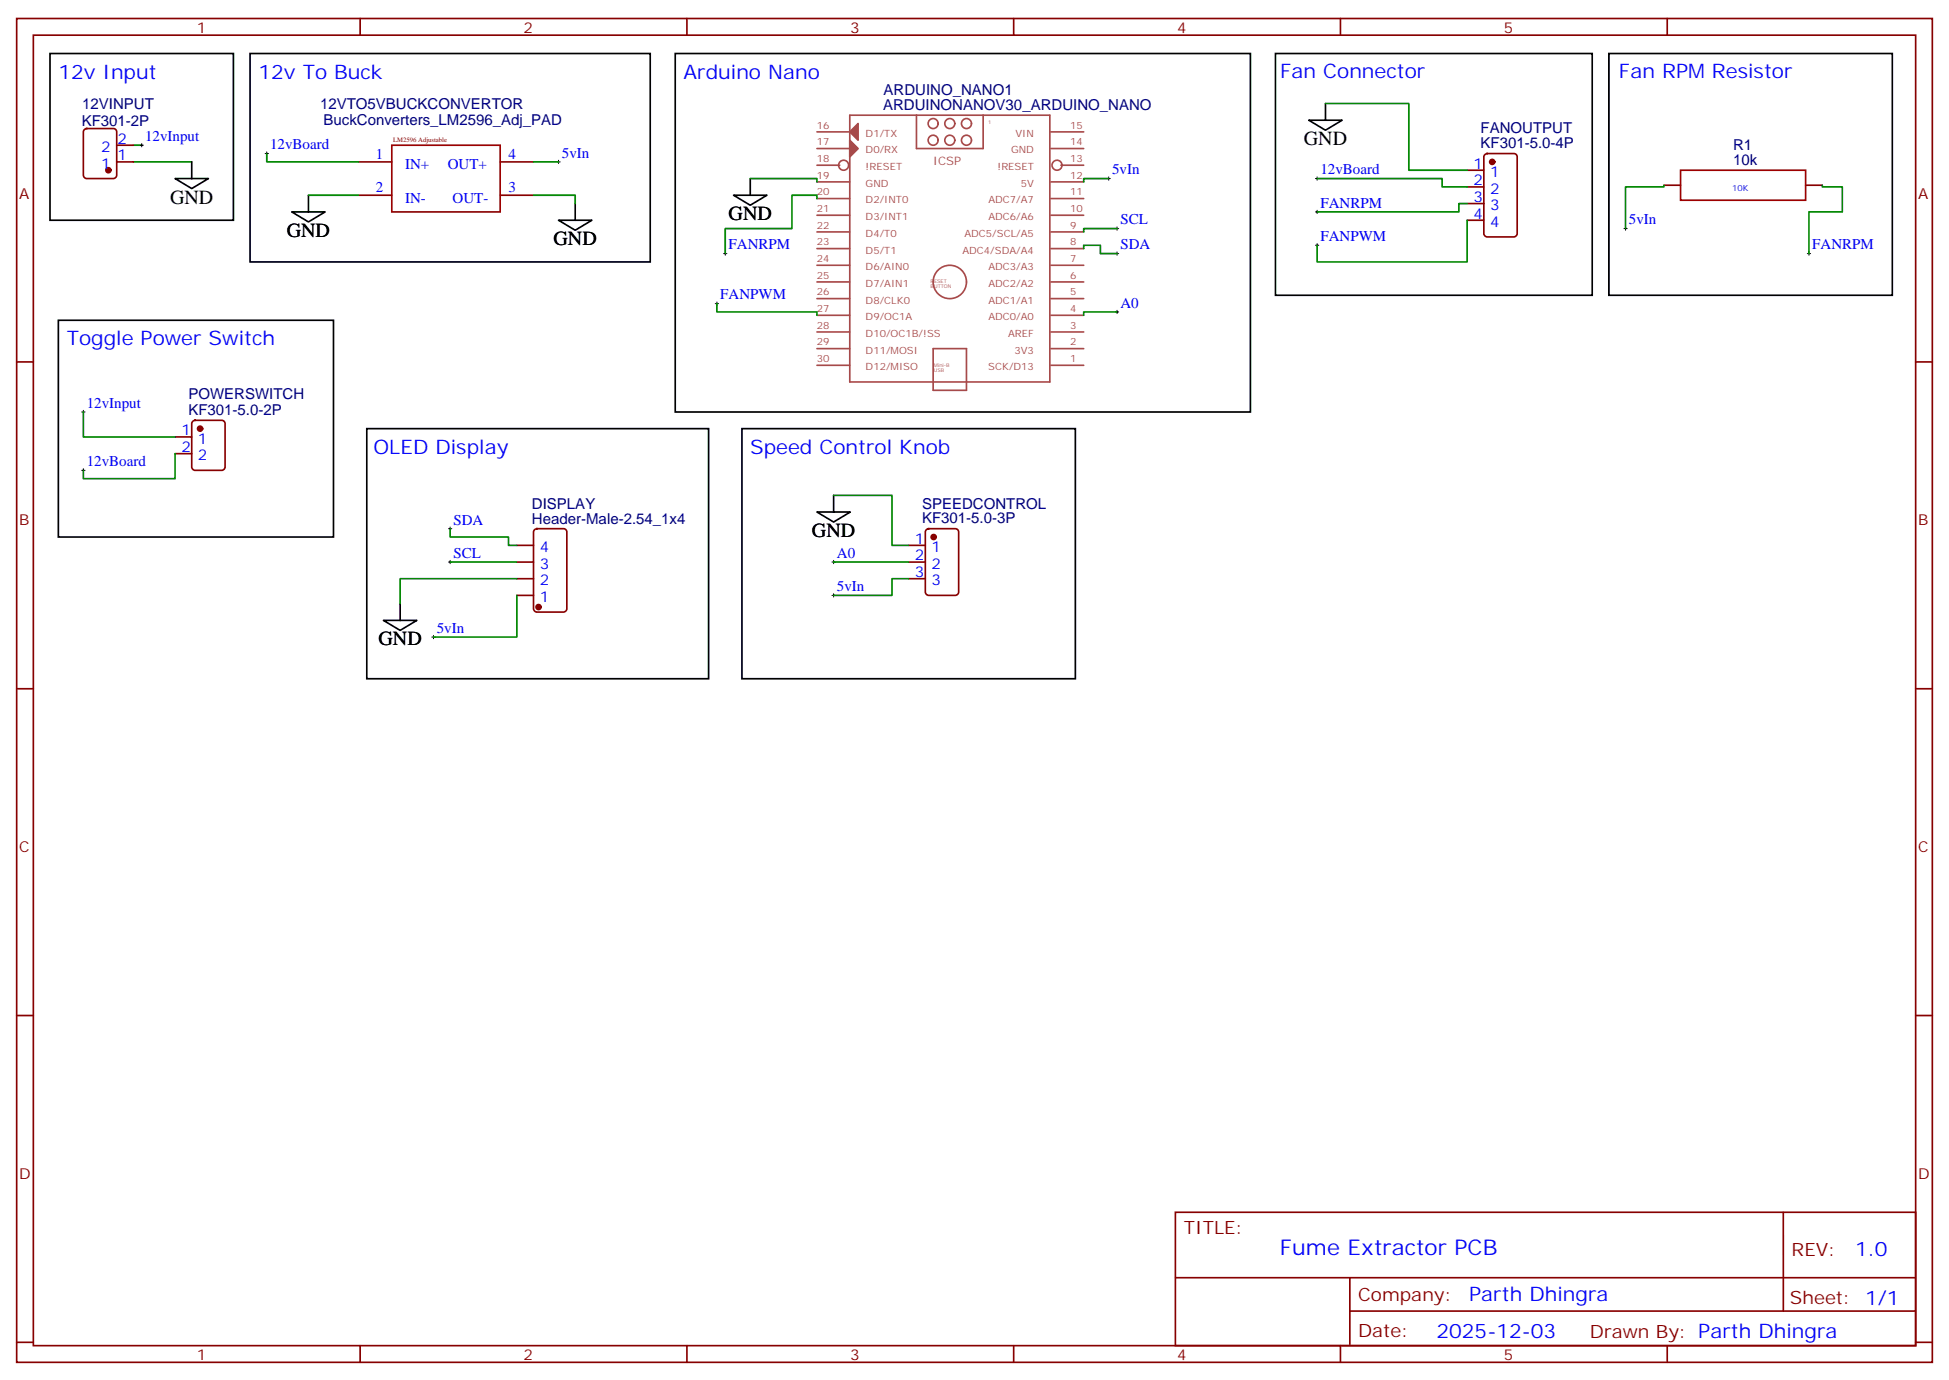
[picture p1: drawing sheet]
<svg xmlns="http://www.w3.org/2000/svg" width="412mm" height="292mm" viewBox="0 0 412 292" stroke-linecap="round" stroke-linejoin="round" font-family="sans-serif">
<g fill="none" stroke="#870000" stroke-width=".35">
<path d="M3.5 3.9h405.4v284.4h-405.4zM7.1 7.4h398.2v277.3h-398.2zM76.2 3.9v3.5M145.3 3.9v3.5M214.5 3.9v3.5M283.6 3.9v3.5M352.8 3.9v3.5M17.9 27.4l.4-.2h5.7a.71 .71 0 0 1 .7 .7v9.2a.76 .76 0 0 1-.7 .7h-5.7a.76 .76 0 0 1-.7-.7v-9.2zM24.7 34.3h3.5M24.7 30.7h3.5M75.8 34.3h7.1M105.8 34.3h7.1"/>
<path d="M310.4 36h3.6M310.4 39.5h3.6M314.2 32.7l.5-.2h5.6a.71 .71 0 0 1 .7 .7v16.2a.76 .76 0 0 1-.7 .7h-5.6a.76 .76 0 0 1-.7-.7v-16.2zM352.1 39.2h3.5M382.1 39.2h3.5M75.8 41.3h7.1M105.8 41.3h7.1M310.4 43.1h3.6M310.4 46.6h3.6M3.5 76.6h3.6M405.3 76.6h3.6M37 92.5h3.6"/>
<path d="M37 96h3.6M40.8 89.1l.5-.2h5.6a.71 .71 0 0 1 .7 .7v9.2a.76 .76 0 0 1-.7 .7h-5.6a.76 .76 0 0 1-.7-.7v-9.2zM109.4 118.9h3.5M109.4 115.4h3.5M113.1 112.1l.5-.2h5.6a.71 .71 0 0 1 .7 .7v16.2a.76 .76 0 0 1-.7 .7h-5.6a.76 .76 0 0 1-.7-.7v-16.2zM192.3 118.9h3.5M192.3 115.4h3.5M196 112.1l.5-.2h5.6a.71 .71 0 0 1 .7 .7v12.7a.76 .76 0 0 1-.7 .7h-5.6a.76 .76 0 0 1-.7-.7v-12.7zM109.4 126h3.5M109.4 122.4h3.5M192.3 122.4h3.5M3.5 145.7h3.6"/>
<path d="M405.3 145.7h3.6M3.5 214.9h3.6M405.3 214.9h3.6M248.7 256.5h156.6v28.2h-156.6zM377.3 256.5v20.9M248.7 270.4h156.5M285.6 277.4h119.6M285.6 270.4v14.1M3.5 284h3.6M76.2 284.7v3.6M145.3 284.7v3.6M214.5 284.7v3.6"/>
<path d="M283.6 284.7v3.6M352.8 284.7v3.6M405.3 284h3.6"/>
</g>
<g fill="none" stroke="#008700" stroke-width=".35">
<path d="M28.2 30.7h1.8M28.2 34.3h12.4M56.4 32.5v1.8h19.4M112.9 34.3h5.3M158.7 37.8h14.2v.7M234.6 37.8h-5.3v.7M278.7 37.8h26.5v1.7h5.2M280.5 21.9h17.6v14.1h12.3M352.1 39.2v.3h-8.1v8.9M385.6 39.2v.3h4.2v5.3h-7v8.9M65.3 41.3h10.5M112.9 41.3h8.8v1.8"/>
<path d="M172.9 42v-.7h-5.3v7.1h-14.1v5.3M229.3 52.6v-.7h3.5v1.8h3.6M236.4 48.4h-7.1v.7M310.4 43.1h-1.7v1.7h-30M310.4 46.6v8.8h-31.7v-3.5M151.7 64.2v1.8h21.2v.7M236.4 66h-7.1v.7M17.6 87.2v5.3h19.4M37 96v5.3h-19.4v-1.8M95.2 111.9v1.7h12.4v1.8h1.8M95.2 118.9h14.2M176.4 104.8h12.3v10.6h3.6"/>
<path d="M176.4 118.9h15.9M109.4 126v8.8h-17.7M109.4 122.4h-24.7v5.3M192.3 122.4h-3.6v3.6h-12.3"/>
</g>
<g fill="none" stroke="#000" stroke-width=".21">
<path d="M29.6 30.7h.7M30 30.4v.7M56.1 32.5h.7M56.4 32.1v.7M117.8 34.3h.7M118.2 33.9v.7M234.2 37.8h.7M234.6 37.4v.7M278.3 37.8h.7M278.7 37.4v.7M153.1 53.7h.7M153.5 53.3v.7"/>
<path d="M236 48.4h.7M236 53.7h.7M236.4 48v.7M236.4 53.3v.7M278.3 44.8h.7M278.3 51.9h.7M278.7 44.5v.7M278.7 51.5v.7M343.6 48.4h.7M344 48v.7M382.4 53.7h.7M382.8 53.3v.7"/>
<path d="M151.3 64.2h.7M151.7 63.9v.7M236 66h.7M236.4 65.7v.7M17.3 87.2h.7M17.3 99.5h.7M17.6 86.8v.7M17.6 99.2v.7M94.9 118.9h.7M94.9 111.9h.7M95.2 111.5v.7M95.2 118.6v.7"/>
<path d="M176 118.9h.7M176.4 118.6v.7M91.4 134.8h.7M91.7 134.4v.7M176 126h.7M176.4 125.6v.7"/>
</g>
<g fill="none" stroke="#000" stroke-width=".35">
<path d="M10.6 11.3h38.8v35.3h-38.8zM52.9 11.3h84.7v44.1h-84.7zM142.9 11.3h121.7v75.9h-121.7zM269.9 11.3h67v51.2h-67zM340.4 11.3h60v51.2h-60zM37 37.8h7.1l-3.5 2.1zM40.6 34.3v3.5M158.7 37.8v3.5M276.9 25.4h7.1l-3.5 2.2zM280.5 21.9v3.5M61.7 44.8h7.1l-3.5 2.2zM65.3 41.3v3.5"/>
<path d="M118.2 46.6h7l-3.5 2.1zM121.7 43.1v3.5M155.2 41.3h7.1l-3.6 2.1zM12.3 67.8h58.3v45.8h-58.3zM77.6 90.7h72.3v52.9h-72.3zM157 90.7h70.5v52.9h-70.5zM172.9 108.3h7l-3.5 2.2zM176.4 104.8v3.5M81.1 131.3h7.1l-3.5 2.1zM84.7 127.7v3.6"/>
</g>
<g fill="#870000" stroke="#870000" stroke-width=".35">
<circle cx="22.9" cy="36" r=".53"/>
<circle cx="315.7" cy="34.3" r=".53"/>
<circle cx="42.3" cy="90.7" r=".53"/>
<circle cx="113.9" cy="128.4" r=".53"/>
<circle cx="197.6" cy="113.6" r=".53"/>
</g>
<path d="M82.9 30.7h22.9v14.1h-22.9zM355.6 36h26.5v6.4h-26.5z" fill="none" stroke="#a10000" stroke-width=".35"/>
<g fill="none" stroke="#a64a4a" stroke-width=".35">
<path d="M172.9 31.4h6.9M172.9 35h4.8M172.9 38.5h6.9M172.9 27.9h6.9M179.8 24.4h42.3v56.4h-42.3zM193.9 24.4v7h14.1v-7M198.5 29.7a1.06 1.06 0 0 0-1.5-1 1.06 1.06 0 0 0-.3 1.8 1.06 1.06 0 0 0 1.7-.5l.1-.3M198.5 26.1a1.06 1.06 0 0 0-1.5-.9 1.06 1.06 0 0 0-.3 1.7 1.06 1.06 0 0 0 1.7-.4l.1-.4M222.4 31.4h6.9M222.4 38.5h6.9M222.4 27.9h6.9M224.5 35h4.8"/>
<path d="M172.9 59.7h6.9M172.9 56.1h6.9M172.9 52.6h6.9M172.9 49.1h6.9M172.9 45.5h6.9M172.9 42h6.9M222.4 59.7h6.9M222.4 56.1h6.9M222.4 52.6h6.9M222.4 49.1h6.9M222.4 45.5h6.9M222.4 42h6.9"/>
<path d="M172.9 73.8h6.9M172.9 66.7h6.9M172.9 63.2h6.9M172.9 70.2h6.9M172.9 77.3h6.9M197.4 73.8h7.1v8.8h-7.1zM222.4 73.8h6.9M222.4 66.7h6.9M222.4 63.2h6.9M222.4 70.2h6.9M222.4 77.3h6.9"/>
<circle cx="178.5" cy="35" r="1.06"/>
<circle cx="201" cy="29.7" r="1.06"/>
<circle cx="201" cy="26.1" r="1.06"/>
<circle cx="204.5" cy="29.7" r="1.06"/>
<circle cx="204.5" cy="26.1" r="1.06"/>
<circle cx="223.7" cy="35" r="1.06"/>
<circle cx="201" cy="59.7" r="3.5"/>
</g>
<g fill="#a64a4a" stroke="#a64a4a" stroke-width=".35">
<path d="M179.8 27.9l1.8-1.8v3.6z"/>
<path d="M179.8 29.7l1.8 1.7-1.8 1.8z"/>
</g>
<text font-size="4.6" fill="#00f" x="270.8" y="265.5">Fume Extractor PCB</text>
<g font-size="4.2" fill="#00f">
<text x="12.3" y="16.6">12v Input</text>
<text x="54.7" y="16.6">12v To Buck</text>
<text x="144.6" y="16.6">Arduino Nano</text>
<text x="270.9" y="16.4">Fan Connector</text>
<text x="342.6" y="16.4">Fan RPM Resistor</text>
<text x="14.1" y="73.1">Toggle Power Switch</text>
<text x="79" y="96">OLED Display</text>
<text x="158.7" y="96">Speed Control Knob</text>
<text x="392.5" y="265.8">1.0</text>
<text x="310.9" y="275.3">Parth Dhingra</text>
<text x="304" y="283.1">2025-12-03</text>
</g>
<g font-size="4.2">
<text x="275.9" y="30.7">GND</text>
<text x="36" y="43.1">GND</text>
<text x="154.2" y="46.6">GND</text>
<text x="60.7" y="50.1">GND</text>
<text x="117.1" y="51.9">GND</text>
<text x="171.8" y="113.6">GND</text>
<text x="80.1" y="136.6">GND</text>
</g>
<g font-size="3.9" fill="#800">
<text x="250.5" y="261.1">TITLE:</text>
<text x="379.1" y="265.8">REV:</text>
<text x="287.4" y="275.3">Company:</text>
<text x="378.7" y="275.9">Sheet: 1/1</text>
<text x="287.4" y="283">Date:</text>
<text x="336.4" y="283.1">Drawn By: Parth Dhingra</text>
</g>
<g font-size="3.2" fill="#800">
<text x="41.6" y="6.9">1</text>
<text x="110.8" y="6.9">2</text>
<text x="179.9" y="6.9">3</text>
<text x="249.1" y="6.9">4</text>
<text x="318.2" y="6.9">5</text>
<text x="4.1" y="42">A</text>
<text x="405.9" y="42">A</text>
<text x="4.1" y="111.2">B</text>
<text x="405.9" y="111.2">B</text>
<text x="4.1" y="180.3">C</text>
<text x="405.9" y="180.3">C</text>
<text x="4.1" y="249.4">D</text>
<text x="405.9" y="249.4">D</text>
<text x="41.6" y="287.7">1</text>
<text x="110.8" y="287.7">2</text>
<text x="179.9" y="287.7">3</text>
<text x="249.1" y="287.7">4</text>
<text x="318.2" y="287.7">5</text>
</g>
<g font-size="3.2" fill="#000080">
<text x="17.4" y="23">12VINPUT</text>
<text x="67.7" y="23">12VTO5VBUCKCONVERTOR</text>
<text x="186.9" y="23.3">ARDUINONANOV30_ARDUINO_NANO</text>
<text x="187" y="20.1">ARDUINO_NANO1</text>
<text x="17.3" y="26.6">KF301-2P</text>
<text x="68.5" y="26.6">BuckConverters_LM2596_Adj_PAD</text>
<text x="313.3" y="28.1">FANOUTPUT</text>
<text x="313.3" y="31.3">KF301-5.0-4P</text>
<text x="366.7" y="35">10k</text>
<text x="366.7" y="31.7">R1</text>
<text x="39.9" y="87.7">KF301-5.0-2P</text>
<text x="39.9" y="84.5">POWERSWITCH</text>
<text x="112.6" y="107.6">DISPLAY</text>
<text x="195.1" y="107.7">SPEEDCONTROL</text>
<text x="112.6" y="110.8">Header-Male-2.54_1x4</text>
<text x="195.1" y="110.8">KF301-5.0-3P</text>
</g>
<g font-size="3.2" fill="#00f">
<text x="30.7" y="29.8">12vInput</text>
<text x="21.4" y="35.7">1</text>
<text x="21.4" y="32.1">2</text>
<text x="24.9" y="33.9">1</text>
<text x="24.9" y="30.4">2</text>
<text x="57.1" y="31.6">12vBoard</text>
<text x="79.6" y="33.5">1</text>
<text x="85.7" y="35.8">IN+</text>
<text x="94.7" y="35.8">OUT+</text>
<text x="107.6" y="33.5">4</text>
<text x="118.9" y="33.4">5vIn</text>
<text x="311.8" y="35.7">1</text>
<text x="79.6" y="40.6">2</text>
<text x="107.6" y="40.6">3</text>
<text x="235.3" y="36.9">5vIn</text>
<text x="279.4" y="36.9">12vBoard</text>
<text x="311.8" y="39.2">2</text>
<text x="315.3" y="37.4">1</text>
<text x="315.3" y="41">2</text>
<text x="85.7" y="42.9">IN-</text>
<text x="95.8" y="42.9">OUT-</text>
<text x="237.1" y="47.5">SCL</text>
<text x="279.4" y="44">FANRPM</text>
<text x="311.8" y="42.7">3</text>
<text x="311.8" y="46.2">4</text>
<text x="315.3" y="44.5">3</text>
<text x="344.7" y="47.5">5vIn</text>
<text x="154.2" y="52.8">FANRPM</text>
<text x="237.1" y="52.8">SDA</text>
<text x="279.4" y="51">FANPWM</text>
<text x="315.3" y="48">4</text>
<text x="383.5" y="52.8">FANRPM</text>
<text x="152.4" y="63.4">FANPWM</text>
<text x="237.1" y="65.1">A0</text>
<text x="18.3" y="86.3">12vInput</text>
<text x="38.4" y="92.1">1</text>
<text x="38.4" y="95.6">2</text>
<text x="41.9" y="93.9">1</text>
<text x="18.3" y="98.6">12vBoard</text>
<text x="41.9" y="97.4">2</text>
<text x="96" y="111">SDA</text>
<text x="96" y="118">SCL</text>
<text x="114.2" y="116.8">4</text>
<text x="177.1" y="118">A0</text>
<text x="193.6" y="115">1</text>
<text x="193.6" y="118.6">2</text>
<text x="197.1" y="116.8">1</text>
<text x="114.2" y="123.9">2</text>
<text x="114.2" y="120.3">3</text>
<text x="177.1" y="125.1">5vIn</text>
<text x="193.6" y="122.1">3</text>
<text x="197.1" y="120.3">2</text>
<text x="197.1" y="123.9">3</text>
<text x="114.2" y="127.4">1</text>
<text x="92.4" y="133.9">5vIn</text>
</g>
<text font-size="2.5" fill="#a54b4b" x="197.4" y="35">ICSP</text>
<g font-size="2.1" fill="#a54b4b">
<text x="172.8" y="27.2">16</text>
<text x="183.2" y="28.9">D1/TX</text>
<text x="214.9" y="28.9">VIN</text>
<text x="226.4" y="27.2">15</text>
<text x="172.8" y="34.3">18</text>
<text x="172.8" y="30.7">17</text>
<text x="183.2" y="32.5">D0/RX</text>
<text x="213.9" y="32.5">GND</text>
<text x="226.4" y="34.3">13</text>
<text x="226.4" y="30.7">14</text>
<text x="172.8" y="41.3">20</text>
<text x="172.8" y="37.8">19</text>
<text x="183.2" y="36">!RESET</text>
<text x="183.2" y="39.5">GND</text>
<text x="211" y="36">!RESET</text>
<text x="216" y="39.5">5V</text>
<text x="226.4" y="37.8">12</text>
<text x="226.4" y="41.3">11</text>
<text x="172.8" y="44.8">21</text>
<text x="183.2" y="43.1">D2/INT0</text>
<text x="183.2" y="46.6">D3/INT1</text>
<text x="209.1" y="46.6">ADC6/A6</text>
<text x="209.1" y="43.1">ADC7/A7</text>
<text x="226.4" y="44.8">10</text>
<text x="172.8" y="48.4">22</text>
<text x="172.8" y="51.9">23</text>
<text x="183.2" y="50.1">D4/T0</text>
<text x="183.2" y="53.6">D5/T1</text>
<text x="203.6" y="53.6">ADC4/SDA/A4</text>
<text x="204.1" y="50.1">ADC5/SCL/A5</text>
<text x="226.4" y="51.9">8</text>
<text x="226.4" y="48.4">9</text>
<text x="172.8" y="55.4">24</text>
<text x="172.8" y="59">25</text>
<text x="183.2" y="57.2">D6/AIN0</text>
<text x="209.1" y="57.2">ADC3/A3</text>
<text x="226.4" y="59">6</text>
<text x="226.4" y="55.4">7</text>
<text x="172.8" y="62.5">26</text>
<text x="183.2" y="60.7">D7/AIN1</text>
<text x="183.2" y="64.2">D8/CLK0</text>
<text x="209.1" y="64.2">ADC1/A1</text>
<text x="209.1" y="60.7">ADC2/A2</text>
<text x="226.4" y="62.5">5</text>
<text x="172.8" y="66">27</text>
<text x="172.8" y="69.5">28</text>
<text x="183.2" y="67.8">D9/OC1A</text>
<text x="183.2" y="71.3">D10/OC1B/!SS</text>
<text x="209.1" y="67.8">ADC0/A0</text>
<text x="213.3" y="71.3">AREF</text>
<text x="226.4" y="66">4</text>
<text x="226.4" y="69.5">3</text>
<text x="172.8" y="73.1">29</text>
<text x="172.8" y="76.6">30</text>
<text x="183.2" y="74.8">D11/MOSI</text>
<text x="214.6" y="74.8">3V3</text>
<text x="226.4" y="73.1">2</text>
<text x="226.4" y="76.6">1</text>
<text x="183.2" y="78.3">D12/MISO</text>
<text x="209.1" y="78.3">SCK/D13</text>
</g>
<text font-size="1.8" fill="#00f" x="366.5" y="40.5">10K</text>
<text font-size="1.4" fill="#840000" x="83.2" y="30">LM2596 Adjustable</text>
<g font-size="1.1" fill="#a54b4b">
<text x="209.1" y="26.1">1</text>
<text x="196.9" y="59.9">RESET</text>
<text x="196.9" y="61">BUTTON</text>
<text x="197.6" y="77.6">Mini-B</text>
<text x="197.6" y="78.6">USB</text>
</g>
</svg>
